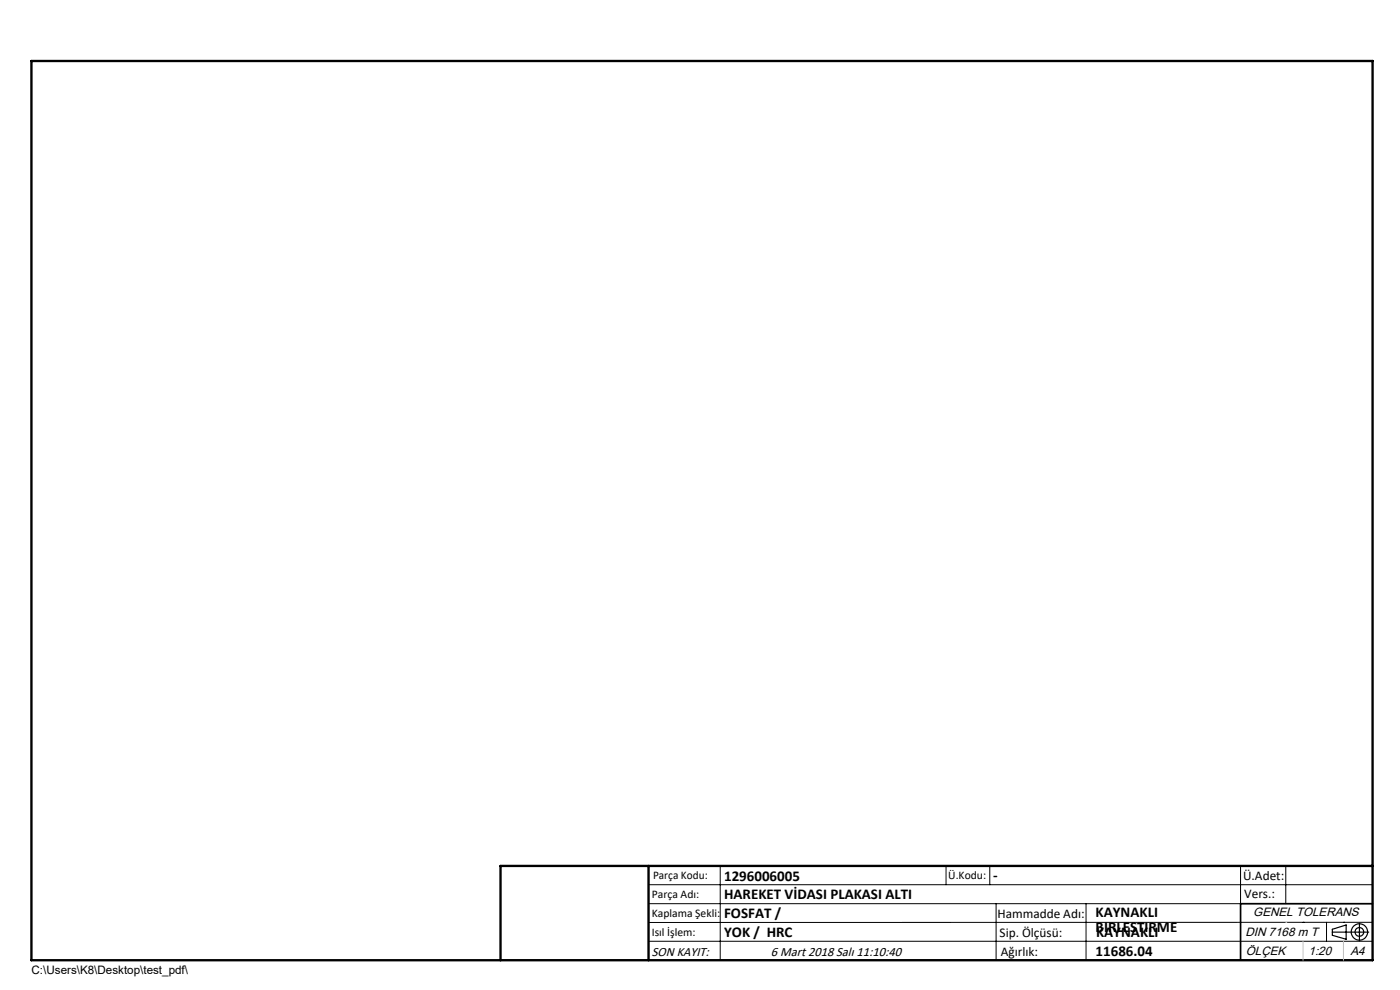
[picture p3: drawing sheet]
<svg xmlns="http://www.w3.org/2000/svg" width="297mm" height="210mm" viewBox="0 0 297 210" stroke-linecap="round" stroke-linejoin="round" font-family="sans-serif">
<g fill="none" stroke="#000" stroke-width=".25">
<path d="M282.6 197.7h7.8M282.6 197.1l3-.9v3l-3-.8zM288.4 195.8v3.8M106.2 203.7h185"/>
<circle cx="288.4" cy="197.7" r="1.74"/>
<circle cx="288.4" cy="197.7" r=".93"/>
</g>
<g fill="none" stroke="#000" stroke-width=".21">
<path d="M137.6 187.7h153.6M137.6 191.7h153.6M137.6 199.7h153.6M152.8 183.7v20M200.7 183.7v4M210 183.7v4M211.3 191.7v12M230.4 191.7v12M263.2 183.7v20M272.8 183.7v8M276.4 195.6h.1M281.4 195.6v4.1"/>
<path d="M285 195.6h.1M291.2 195.6l-153.6 .1"/>
</g>
<path d="M291.2 191.7h-28v12" fill="none" stroke="#000" stroke-width=".35"/>
<path d="M6.7 12.9h284.5v190.8h-284.5zM137.6 183.7v20M291.2 183.7h-185v20" fill="none" stroke="#000" stroke-width=".5"/>
<path d="M276.4 199.7v4M285 199.7v4" fill="none" stroke="#c0c0c0" stroke-width=".21"/>
<path d="M272.8 195.6h.1" fill="none" stroke="#c0c0c0" stroke-width=".25"/>
<g font-size="3.2">
<text x="153.6" y="186.8">1296006005</text>
<text x="153.6" y="190.8">HAREKET VİDASI PLAKASI ALTI</text>
<text x="210.7" y="186.6">-</text>
<text x="153.6" y="194.8">FOSFAT /</text>
<text x="232.4" y="194.5">KAYNAKLI</text>
<text x="232.4" y="197.7">BIRLESTIRME</text>
<text x="153.6" y="198.8">YOK / HRC</text>
<text x="232.4" y="202.8">11686.04</text>
<text x="232.5" y="198.8">KAYNAKLI</text>
</g>
<g font-size="2.8">
<text x="263.7" y="186.7">Ü.Adet:</text>
<text x="263.9" y="190.5">Vers.:</text>
<text x="211.6" y="194.8">Hammadde Adı:</text>
<text x="138.3" y="202.8">SON KAYIT:</text>
<text x="163.6" y="202.8">6 Mart 2018 Salı 11:10:40</text>
<text x="212.1" y="198.7">Sip. Ölçüsü:</text>
<text x="212.3" y="202.7">Ağırlık:</text>
</g>
<g font-size="2.6">
<text x="265.9" y="194.4">GENEL TOLERANS</text>
<text x="264.2" y="198.5">DIN 7168 m T</text>
<text x="264.3" y="202.6">ÖLÇEK</text>
<text x="277.6" y="202.6">1:20</text>
<text x="286.5" y="202.6">A4</text>
</g>
<g font-size="2.5">
<text x="138.3" y="190.5">Parça Adı:</text>
<text x="138.5" y="186.5">Parça Kodu:</text>
<text x="201.2" y="186.5">Ü.Kodu:</text>
<text x="138.3" y="194.5">Kaplama Şekli:</text>
<text x="138.3" y="198.6">Isıl İşlem:</text>
<text x="6.7" y="206.7">C:\Users\K8\Desktop\test_pdf\</text>
</g>
</svg>
